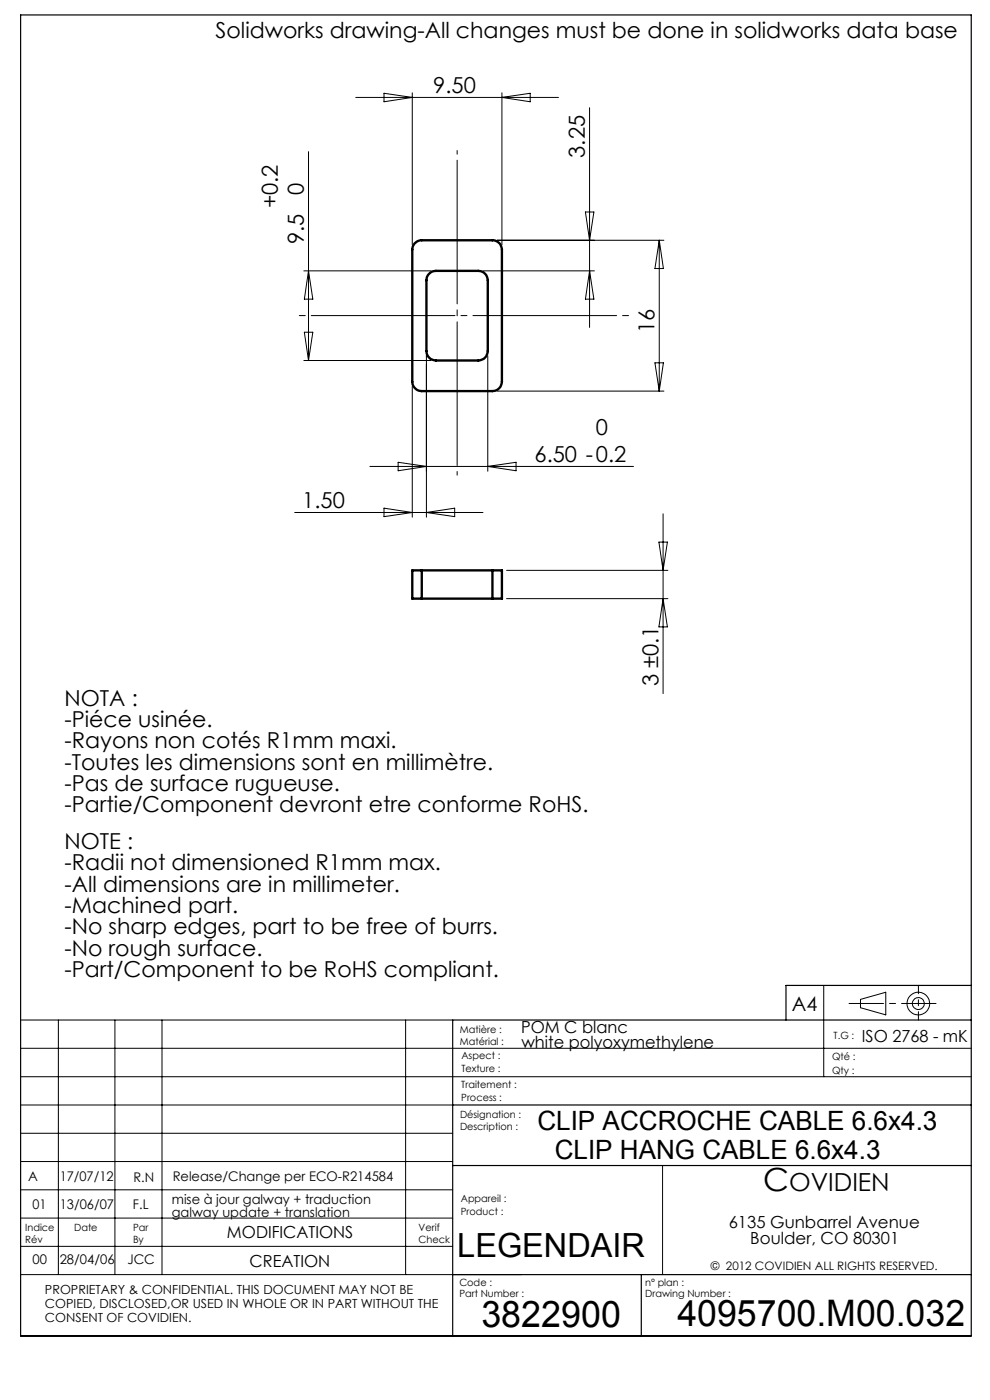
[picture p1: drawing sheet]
<svg xmlns="http://www.w3.org/2000/svg" width="210mm" height="297mm" viewBox="0 0 210 297" stroke-linecap="round" stroke-linejoin="round" font-family="sans-serif">
<g fill="none" stroke="#000" stroke-width=".21">
<path d="M81.5 19.8l6 .9-6 .9zM87.5 19.7v32.3M106.5 19.7v32.3M65.4 32.2v44.3M75.5 20.7h43M106.5 20.7l6-.9v1.8zM125.1 22.9v46.6M64.5 57.5h26.9M65.4 57.5l1 6h-1.8zM102.4 57.5h23.7M105.4 51h35.4M124.2 45h1.8l-.9 6z"/>
<path d="M125.1 57.5l.9 6h-1.8zM139.8 51v32M139.8 51l.9 6h-1.8zM64.5 76.5h26.9M64.6 70.5h1.8l-1 6zM90.5 75.5v34.2M103.5 75.5v24.5M138.9 77h1.8l-.9 6zM78.5 99h55.9M84.5 98.1l6 .9-6 .9zM87.5 82v27.7M103.5 99l6-.9v1.8z"/>
<path d="M105.4 83h35.4M62.5 108.7h39.9M81.5 107.8l6 .9-6 .9zM90.5 108.7l5.9-.9v1.8zM139.8 115h1.8l-.9 6zM140.7 109v38.1M107.5 121h34.2M107.5 127h34.2M140.7 127l.9 6h-1.8zM4.4 216.4h91.6M12.4 216.4v54M24.4 216.4v54"/>
<path d="M34.4 216.4v54M86 216.4v54M174.7 209.1v19.3M182.5 212l5.4-1.5v4.8l-5.4-1.5zM4.4 222.4h201.6M4.4 228.4h201.6M4.4 234.4h91.6M4.4 240.4h91.6M4.4 246.4h91.6M4.4 252.4h91.6M4.4 258.4h91.6M140.5 247.3v23.1"/>
<path d="M4.4 264.4h91.6M4.4 270.4h106.2"/>
<circle cx="194.8" cy="212.9" r="2.4"/>
<circle cx="194.8" cy="212.9" r="1.25"/>
</g>
<path d="M180.1 212.9h18.5" fill="none" stroke="#000" stroke-width=".21" stroke-dasharray="30.5 1.3 1.3 1.3" stroke-dashoffset="23.2"/>
<path d="M194.8 209.1v7.3" fill="none" stroke="#000" stroke-width=".21" stroke-dasharray="30.5 1.3 1.3 1.3" stroke-dashoffset="28.7"/>
<path d="M62.6 66.9h71.6" fill="none" stroke="#000" stroke-width=".21" stroke-dasharray="30.5 1.3 1.3 1.3" stroke-dashoffset="-3.4"/>
<path d="M97 31.9v68.9" fill="none" stroke="#000" stroke-width=".21" stroke-dasharray="30.5 1.3 1.3 1.3" stroke-dashoffset="-2"/>
<path d="M4.4 3.2h201.6v280.2h-201.6zM206 216.4h-110v67M206 209.1h-39.3v7.3M96 234.4h110M96 247.3h110M96 270.4h110M136 270.4v13" fill="none" stroke="#000" stroke-width=".25"/>
<path d="M87.9 51.6l.7-.5 .6-.1h15.3a2.04 2.04 0 0 1 2 1.9v28.1a2.03 2.03 0 0 1-2 2h-15a2.03 2.03 0 0 1-2-2v-28.1l.1-.8zM90.9 58.2l.7-.6 .9-.1h9a2.03 2.03 0 0 1 2 2v15a2.03 2.03 0 0 1-2 2h-9a2.03 2.03 0 0 1-2-2v-15l.1-.9zM89.5 121h-2v6h2M89.5 127h15M89.5 121v6M89.5 121h15M104.5 121h2v6h-2M104.5 121v6" fill="none" stroke="#000" stroke-width=".5"/>
<g font-size="7.8">
<text x="102.1" y="281.4">3822900</text>
<text x="143.7" y="281.3">4095700.M00.032</text>
</g>
<text font-size="7.1" x="97" y="266.7">LEGENDAIR</text>
<text font-size="6.8" x="161.9" y="252.7">C</text>
<g font-size="5.6">
<text x="114" y="239.7">CLIP ACCROCHE CABLE 6.6x4.3</text>
<text x="117.7" y="245.9">CLIP HANG CABLE 6.6x4.3</text>
</g>
<text font-size="5.3" x="167.4" y="252.7">OVIDIEN</text>
<g font-size="4.7">
<text x="45.7" y="8.1">Solidworks drawing-All changes must be done in solidworks data base</text>
<text x="91.9" y="19.6">9.50</text>
<text x="124.1" y="33.5" transform="rotate(-90 124.1 33.5)">3.25</text>
<text x="64.5" y="41.4" transform="rotate(-90 64.5 41.4)">0</text>
<text x="58.9" y="44.1" transform="rotate(-90 58.9 44.1)">+0.2</text>
<text x="64.5" y="51.8" transform="rotate(-90 64.5 51.8)">9.5</text>
<text x="138.8" y="70.7" transform="rotate(-90 138.8 70.7)">16</text>
<text x="126.4" y="92.4">0</text>
<text x="113.4" y="97.9">6.50 -0.2</text>
<text x="64.1" y="107.7">1.50</text>
<text x="13.7" y="149.7">NOTA :</text>
<text x="139.7" y="145.5" transform="rotate(-90 139.7 145.5)">3 ±0.1</text>
<text x="13.7" y="154.2">-Piéce usinée.</text>
<text x="13.7" y="158.8">-Rayons non cotés R1mm maxi.</text>
<text x="13.7" y="163.3">-Toutes les dimensions sont en millimètre.</text>
<text x="13.7" y="167.8">-Pas de surface rugueuse.</text>
<text x="13.7" y="172.3">-Partie/Component devront etre conforme RoHS.</text>
<text x="13.7" y="180.1">NOTE :</text>
<text x="13.7" y="184.7">-Radii not dimensioned R1mm max.</text>
<text x="13.7" y="189.2">-All dimensions are in millimeter.</text>
<text x="13.7" y="193.7">-Machined part.</text>
<text x="13.7" y="198.2">-No sharp edges, part to be free of burrs.</text>
<text x="13.7" y="202.8">-No rough surface.</text>
<text x="13.7" y="207.3">-Part/Component to be RoHS compliant.</text>
</g>
<text font-size="4.2" x="167.9" y="214.4">A4</text>
<g font-size="3.5">
<text x="110.5" y="219.2">POM C blanc</text>
<text x="182.8" y="221">ISO 2768 - mK</text>
<text x="110.6" y="222.3">white polyoxymethylene</text>
<text x="48.1" y="262.6">MODIFICATIONS</text>
<text x="154.6" y="260.4">6135 Gunbarrel Avenue</text>
<text x="159.2" y="263.9">Boulder, CO 80301</text>
<text x="53" y="268.7">CREATION</text>
</g>
<g font-size="2.8">
<text x="6" y="250.5">A</text>
<text x="12.7" y="250.5">17/07/12</text>
<text x="28.3" y="250.8">R.N</text>
<text x="36.6" y="250.5">Release/Change per ECO-R214584</text>
<text x="6.9" y="256.5">01</text>
<text x="12.7" y="256.5">13/06/07</text>
<text x="28.2" y="256.5">F.L</text>
<text x="36.4" y="255.4">mise à jour galway + traduction</text>
<text x="36.5" y="258.1">galway update + translation</text>
<text x="6.9" y="268.2">00</text>
<text x="12.7" y="268.2">28/04/06</text>
<text x="27" y="268.2">JCC</text>
</g>
<g font-size="2.7">
<text x="9.5" y="274.5">PROPRIETARY &amp; CONFIDENTIAL. THIS DOCUMENT MAY NOT BE</text>
<text x="9.5" y="277.5">COPIED, DISCLOSED,OR USED IN WHOLE OR IN PART WITHOUT THE</text>
<text x="9.5" y="280.5">CONSENT OF COVIDIEN.</text>
</g>
<text font-size="2.5" x="150.8" y="269.5">© 2012 COVIDIEN ALL RIGHTS RESERVED.</text>
<g font-size="2.1">
<text x="97.6" y="221.6">Matérial :</text>
<text x="97.6" y="219.2">Matière :</text>
<text x="176.8" y="220.3">T.G :</text>
<text x="97.9" y="227.5">Texture :</text>
<text x="97.9" y="224.7">Aspect :</text>
<text x="176.5" y="227.8">Qty :</text>
<text x="176.5" y="224.8">Qté :</text>
<text x="97.9" y="233.5">Process :</text>
<text x="97.9" y="230.8">Traitement :</text>
<text x="97.6" y="239.8">Description :</text>
<text x="97.6" y="237.2">Désignation :</text>
<text x="97.7" y="257.7">Product :</text>
<text x="97.7" y="255.1">Appareil :</text>
<text x="5.4" y="263.7">Rév</text>
<text x="5.4" y="261.1">Indice</text>
<text x="15.7" y="261.1">Date</text>
<text x="28.2" y="263.7">By</text>
<text x="28.2" y="261.1">Par</text>
<text x="88.8" y="263.7">Check</text>
<text x="88.8" y="261.1">Verif</text>
<text x="97.4" y="275.1">Part Number :</text>
<text x="97.4" y="272.9">Code :</text>
<text x="136.9" y="275.1">Drawing Number :</text>
<text x="136.9" y="272.9">n° plan :</text>
</g>
</svg>
